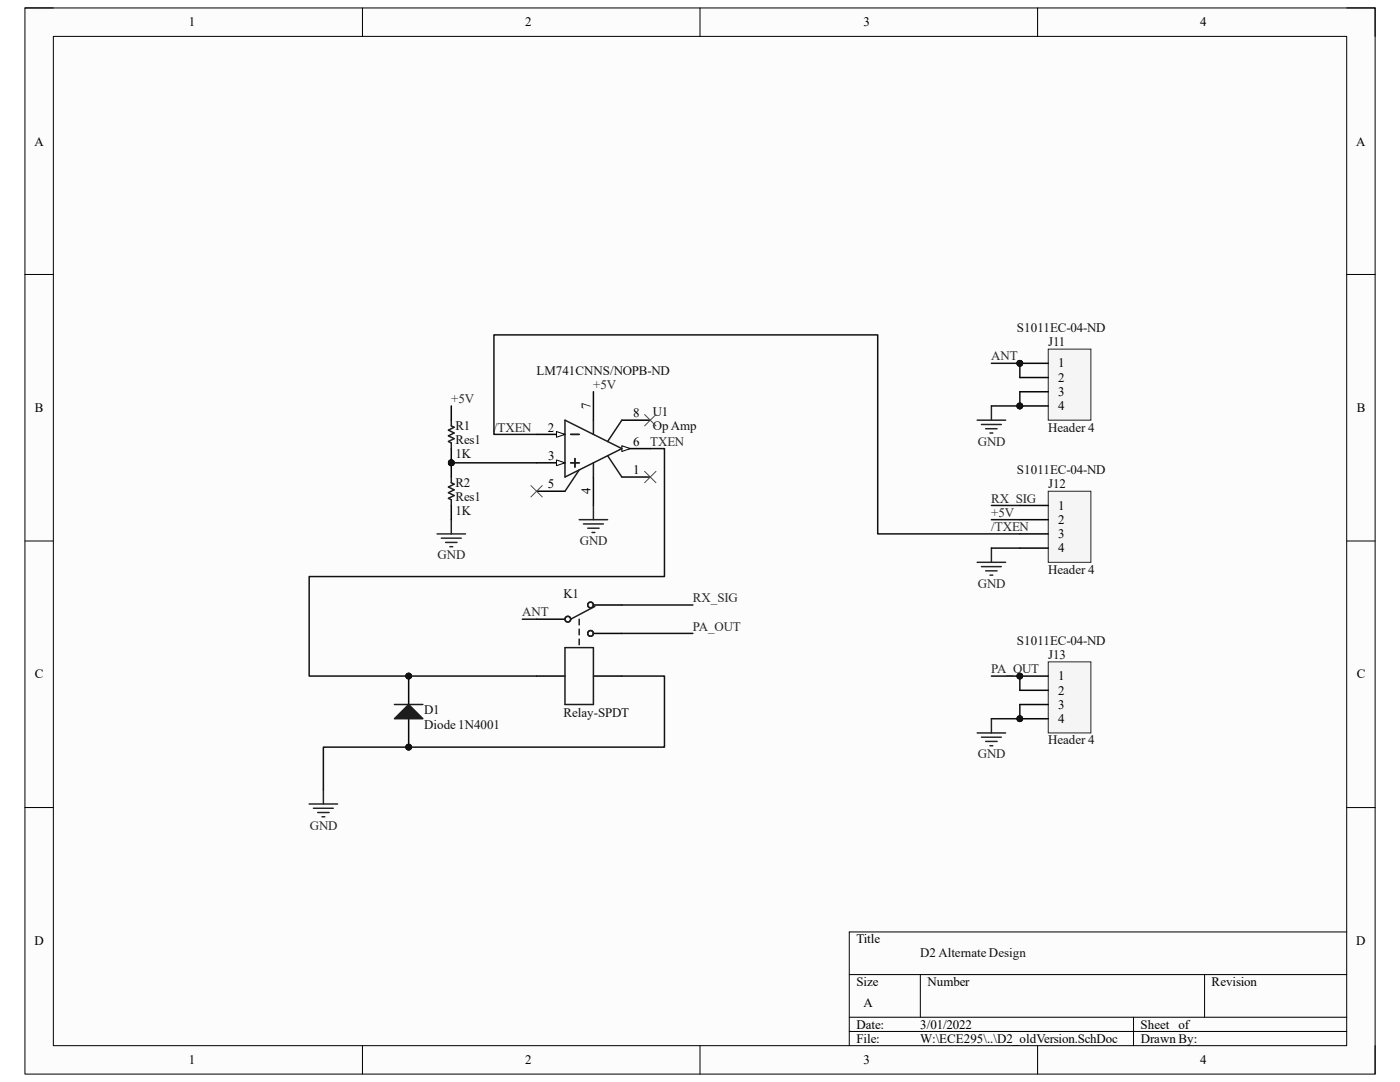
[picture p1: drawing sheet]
<svg xmlns="http://www.w3.org/2000/svg" width="279mm" height="216mm" viewBox="0 0 279 216" stroke-linecap="round" stroke-linejoin="round" font-family="sans-serif">
<path d="M5 1.6h269.4v212.7h-269.4z" fill-rule="evenodd" fill="#fcfcfc"/>
<path d="M5 1.6h269.4v212.7h-269.4z" fill="none" stroke="#000" stroke-width=".2"/>
<path d="M10.6 7.3h258.2v201.4h-258.2z" fill-rule="evenodd" fill="#fcfcfc"/>
<g fill="none" stroke="#000" stroke-width=".2">
<path d="M5 1.6h5.6M10.6 7.3h258.2v201.4h-258.2zM72.3 1.6v5.7M139.7 1.6v5.7M207.1 1.6v5.7M268.8 1.6h5.6v5.7M5 54.8h5.6M268.8 54.8h5.6M5 107.9h5.6M268.8 107.9h5.6M5 161.1h5.6M268.8 161.1h5.6"/>
<path d="M169.5 194.5h99.3M183.7 194.5v8.5M240.4 194.5v8.5M268.8 186h-99.3v22.7M72.3 208.7v5.6M139.7 208.7v5.6M169.5 203h99.3M169.5 205.8h99.3M207.1 208.7v5.6M226.2 203v5.7M274.4 208.7v5.6"/>
</g>
<circle cx="81.6" cy="149.1" r=".57" fill="#0e0e0e"/>
<circle cx="81.6" cy="149.1" r=".57" fill="none" stroke="#0e0e0e" stroke-width=".2"/>
<circle cx="81.6" cy="134.9" r=".57" fill="#0e0e0e"/>
<circle cx="81.6" cy="134.9" r=".57" fill="none" stroke="#0e0e0e" stroke-width=".2"/>
<path d="M81.6 143.4v5.7" fill="none" stroke="#000" stroke-width=".3"/>
<circle cx="81.6" cy="149.1" r=".57" fill="#0e0e0e"/>
<circle cx="81.6" cy="149.1" r=".57" fill="none" stroke="#0e0e0e" stroke-width=".2"/>
<path d="M81.6 134.9v5.7" fill="none" stroke="#000" stroke-width=".3"/>
<circle cx="81.6" cy="134.9" r=".57" fill="#0e0e0e"/>
<circle cx="81.6" cy="134.9" r=".57" fill="none" stroke="#0e0e0e" stroke-width=".2"/>
<path d="M81.6 140.6l2.8 2.8h-5.7z" fill="#1c1c1c"/>
<path d="M78.7 140.6h5.7M81.6 140.6l2.8 2.8h-5.7z" fill="none" stroke="#1c1c1c" stroke-width=".3"/>
<path d="M64.5 157.6v2.8M61.7 160.4h5.7M62.6 161.3h3.9M63.4 162.1h2.3M64.3 163h.5" fill="none" stroke="#262626" stroke-width=".3"/>
<circle cx="203.5" cy="72.5" r=".57" fill="#0e0e0e"/>
<circle cx="203.5" cy="72.5" r=".57" fill="none" stroke="#0e0e0e" stroke-width=".2"/>
<circle cx="203.5" cy="81" r=".57" fill="#0e0e0e"/>
<circle cx="203.5" cy="81" r=".57" fill="none" stroke="#0e0e0e" stroke-width=".2"/>
<path d="M209.2 69.7h8.5v14.1h-8.5z" fill-rule="evenodd" fill="#f5f5f5"/>
<path d="M209.2 69.7h8.5v14.1h-8.5z" fill="none" stroke="#262626" stroke-width=".2"/>
<path d="M203.5 72.5h5.7" fill="none" stroke="#000" stroke-width=".3"/>
<circle cx="203.5" cy="72.5" r=".57" fill="#0e0e0e"/>
<circle cx="203.5" cy="72.5" r=".57" fill="none" stroke="#0e0e0e" stroke-width=".2"/>
<path d="M203.5 75.3h5.7M203.5 78.2h5.7M203.5 81h5.7" fill="none" stroke="#000" stroke-width=".3"/>
<circle cx="203.5" cy="81" r=".57" fill="#0e0e0e"/>
<circle cx="203.5" cy="81" r=".57" fill="none" stroke="#0e0e0e" stroke-width=".2"/>
<circle cx="203.5" cy="134.9" r=".57" fill="#0e0e0e"/>
<circle cx="203.5" cy="134.9" r=".57" fill="none" stroke="#0e0e0e" stroke-width=".2"/>
<circle cx="203.5" cy="143.4" r=".57" fill="#0e0e0e"/>
<circle cx="203.5" cy="143.4" r=".57" fill="none" stroke="#0e0e0e" stroke-width=".2"/>
<path d="M209.2 132.1h8.5v14.2h-8.5z" fill-rule="evenodd" fill="#f5f5f5"/>
<path d="M209.2 132.1h8.5v14.2h-8.5z" fill="none" stroke="#262626" stroke-width=".2"/>
<path d="M203.5 134.9h5.7" fill="none" stroke="#000" stroke-width=".3"/>
<circle cx="203.5" cy="134.9" r=".57" fill="#0e0e0e"/>
<circle cx="203.5" cy="134.9" r=".57" fill="none" stroke="#0e0e0e" stroke-width=".2"/>
<path d="M203.5 137.7h5.7M203.5 140.6h5.7M203.5 143.4h5.7" fill="none" stroke="#000" stroke-width=".3"/>
<circle cx="203.5" cy="143.4" r=".57" fill="#0e0e0e"/>
<circle cx="203.5" cy="143.4" r=".57" fill="none" stroke="#0e0e0e" stroke-width=".2"/>
<path d="M209.2 98h8.5v14.2h-8.5z" fill-rule="evenodd" fill="#f5f5f5"/>
<path d="M209.2 98h8.5v14.2h-8.5z" fill="none" stroke="#262626" stroke-width=".2"/>
<path d="M107.1 86.7h5.7M203.5 100.9h5.7M203.5 103.7h5.7M203.5 106.5h5.7M203.5 109.4h5.7" fill="none" stroke="#000" stroke-width=".3"/>
<g fill="none" stroke="#262626" stroke-width=".3">
<path d="M195 83.8h5.7M195.9 84.7h3.9M196.7 85.5h2.3M197.6 86.4h.5M197.9 81v2.8M195 112.2h5.7M195.9 113.1h3.9M196.7 113.9h2.3M197.6 114.8h.5M197.9 109.4v2.8M195 146.3h5.7M195.9 147.1h3.9"/>
<path d="M196.7 147.9h2.3M197.6 148.8h.5M197.9 143.4v2.9"/>
</g>
<path d="M111.1 86.1l1.7 .6-1.7 .5z" fill="#fbfbfb"/>
<path d="M111.1 86.1l1.7 .6-1.7 .5z" fill="none" stroke="#000" stroke-width=".2"/>
<path d="M107.1 92.4h5.7" fill="none" stroke="#000" stroke-width=".3"/>
<path d="M111.1 91.8l1.7 .6-1.7 .5z" fill="#fbfbfb"/>
<path d="M111.1 91.8l1.7 .6-1.7 .5z" fill="none" stroke="#000" stroke-width=".2"/>
<path d="M124.1 89.5h5.7" fill="none" stroke="#000" stroke-width=".3"/>
<path d="M124.1 88.9l1.7 .6-1.7 .6z" fill="#fbfbfb"/>
<path d="M124.1 88.9l1.7 .6-1.7 .6z" fill="none" stroke="#000" stroke-width=".2"/>
<path d="M118.4 78.2v5.6M107.1 98h5.7M118.4 95.2v5.7M124.1 95.2h5.7M124.1 83.8h5.7" fill="none" stroke="#000" stroke-width=".3"/>
<path d="M112.8 83.8l11.3 5.7-11.3 5.7zM113.9 86.7h1.7M113.9 92.4h1.7M114.7 91.5v1.7M115.6 93.8l-2.8 4.2M118.4 83.8v2.9M118.4 92.4v2.8M121.3 90.9l2.8 4.3M124.1 83.8l-2.8 4.3" fill="none" stroke="#1c1c1c" stroke-width=".3"/>
<path d="M87.2 106.5h5.7M88.1 107.4h3.9M88.9 108.2h2.3M89.8 109.1h.5M90.1 103.7v2.8M115.6 103.7h5.7M116.4 104.5h4M117.3 105.4h2.3M118.1 106.3h.6M118.4 100.9v2.8" fill="none" stroke="#262626" stroke-width=".3"/>
<circle cx="90.1" cy="92.3" r=".57" fill="#0e0e0e"/>
<circle cx="90.1" cy="92.3" r=".57" fill="none" stroke="#0e0e0e" stroke-width=".2"/>
<path d="M90.1 92.4v2.8" fill="none" stroke="#000" stroke-width=".3"/>
<circle cx="90.1" cy="92.3" r=".57" fill="#0e0e0e"/>
<circle cx="90.1" cy="92.3" r=".57" fill="none" stroke="#0e0e0e" stroke-width=".2"/>
<path d="M90.1 100.9v2.8" fill="none" stroke="#000" stroke-width=".3"/>
<path d="M90.1 95.2v1.1l.5 .3-1.1 .6 1.1 .5-1.1 .6 1.1 .6-1.1 .5 .6 .3v1.2" fill="none" stroke="#1c1c1c" stroke-width=".3"/>
<circle cx="90.1" cy="92.3" r=".57" fill="#0e0e0e"/>
<circle cx="90.1" cy="92.3" r=".57" fill="none" stroke="#0e0e0e" stroke-width=".2"/>
<path d="M90.1 81v2.8M90.1 89.5v2.9" fill="none" stroke="#000" stroke-width=".3"/>
<circle cx="90.1" cy="92.3" r=".57" fill="#0e0e0e"/>
<circle cx="90.1" cy="92.3" r=".57" fill="none" stroke="#0e0e0e" stroke-width=".2"/>
<g fill="none" stroke="#1c1c1c" stroke-width=".3">
<path d="M90.1 83.8v1.2l.5 .3-1.1 .5 1.1 .6-1.1 .6 1.1 .5-1.1 .6 .6 .3v1.1M112.8 129.2h5.6v11.4h-5.6zM115.6 123.6v1.1M115.6 125.5v1.2M115.6 127.5v1.2M118.7 121l-4.8 2.6"/>
<circle cx="113.3" cy="123.6" r=".57"/>
<circle cx="117.9" cy="120.7" r=".57"/>
<circle cx="117.9" cy="126.4" r=".57"/>
</g>
<path d="M107.1 123.6h5.7M107.1 134.9h5.7M118.4 120.7h5.7M118.4 126.4h5.7M118.4 134.9h5.7" fill="none" stroke="#000" stroke-width=".3"/>
<path d="M197.9 100.9h5.6M197.9 103.7h5.6M203.5 140.6v2.8h-5.6" fill="none" stroke="#0e0e0e" stroke-width=".3"/>
<circle cx="203.5" cy="143.4" r=".57" fill="#0e0e0e"/>
<circle cx="203.5" cy="143.4" r=".57" fill="none" stroke="#0e0e0e" stroke-width=".2"/>
<path d="M197.9 72.5h5.6" fill="none" stroke="#0e0e0e" stroke-width=".3"/>
<circle cx="203.5" cy="72.5" r=".57" fill="#0e0e0e"/>
<circle cx="203.5" cy="72.5" r=".57" fill="none" stroke="#0e0e0e" stroke-width=".2"/>
<path d="M203.5 72.5v2.8" fill="none" stroke="#0e0e0e" stroke-width=".3"/>
<circle cx="203.5" cy="72.5" r=".57" fill="#0e0e0e"/>
<circle cx="203.5" cy="72.5" r=".57" fill="none" stroke="#0e0e0e" stroke-width=".2"/>
<path d="M197.9 134.9h5.6v2.8" fill="none" stroke="#0e0e0e" stroke-width=".3"/>
<circle cx="203.5" cy="134.9" r=".57" fill="#0e0e0e"/>
<circle cx="203.5" cy="134.9" r=".57" fill="none" stroke="#0e0e0e" stroke-width=".2"/>
<path d="M197.9 81h5.6" fill="none" stroke="#0e0e0e" stroke-width=".3"/>
<circle cx="203.5" cy="81" r=".57" fill="#0e0e0e"/>
<circle cx="203.5" cy="81" r=".57" fill="none" stroke="#0e0e0e" stroke-width=".2"/>
<path d="M203.5 78.2v2.8" fill="none" stroke="#0e0e0e" stroke-width=".3"/>
<circle cx="203.5" cy="81" r=".57" fill="#0e0e0e"/>
<circle cx="203.5" cy="81" r=".57" fill="none" stroke="#0e0e0e" stroke-width=".2"/>
<path d="M90.1 92.4h17M197.9 109.4h5.6" fill="none" stroke="#0e0e0e" stroke-width=".3"/>
<circle cx="90.1" cy="92.3" r=".57" fill="#0e0e0e"/>
<circle cx="90.1" cy="92.3" r=".57" fill="none" stroke="#0e0e0e" stroke-width=".2"/>
<path d="M107.1 86.7h-8.5v-19.9h76.6v39.7h28.3M129.8 89.5h2.8v25.5h-70.9v19.9h45.4M104.2 123.6h2.9M124.1 120.7h14.2M124.1 126.4h14.2" fill="none" stroke="#0e0e0e" stroke-width=".3"/>
<circle cx="81.6" cy="134.9" r=".57" fill="#0e0e0e"/>
<circle cx="81.6" cy="134.9" r=".57" fill="none" stroke="#0e0e0e" stroke-width=".2"/>
<path d="M124.1 134.9h8.5v14.2h-68.1v8.5" fill="none" stroke="#0e0e0e" stroke-width=".3"/>
<circle cx="81.6" cy="149.1" r=".57" fill="#0e0e0e"/>
<circle cx="81.6" cy="149.1" r=".57" fill="none" stroke="#0e0e0e" stroke-width=".2"/>
<path d="M105.9 96.9l2.3 2.3M108.2 96.9l-2.3 2.3M128.6 82.7l2.3 2.3M128.6 94.1l2.3 2.2M130.9 82.7l-2.3 2.3M130.9 94.1l-2.3 2.2" fill="none" stroke="#4c4c4c" stroke-width=".2"/>
<g font-size="2.6">
<text x="37.7" y="5.2">1</text>
<text x="104.8" y="5.2">2</text>
<text x="172.3" y="5.2">3</text>
<text x="239.5" y="5.2">4</text>
<text x="6.9" y="29">A</text>
<text x="270.7" y="29">A</text>
<text x="211.2" y="73.3">1</text>
<text x="211.2" y="76.2">2</text>
<text x="7" y="82.2">B</text>
<text x="117.9" y="81.6" transform="rotate(-90 117.9 81.6)">7</text>
<text x="126.4" y="83.3">8</text>
<text x="211.2" y="79">3</text>
<text x="211.2" y="81.8">4</text>
<text x="270.8" y="82.2">B</text>
<text x="109.3" y="86.1">2</text>
<text x="126.4" y="88.9">6</text>
<text x="109.4" y="91.8">3</text>
<text x="126.4" y="94.6">1</text>
<text x="109.3" y="97.5">5</text>
<text x="117.9" y="98.6" transform="rotate(-90 117.9 98.6)">4</text>
<text x="211.2" y="101.7">1</text>
<text x="211.2" y="104.6">2</text>
<text x="211.2" y="107.4">3</text>
<text x="211.2" y="110.2">4</text>
<text x="7" y="135.4">C</text>
<text x="211.2" y="135.8">1</text>
<text x="270.8" y="135.4">C</text>
<text x="211.2" y="138.6">2</text>
<text x="211.2" y="141.4">3</text>
<text x="211.2" y="144.3">4</text>
<text x="6.9" y="188.6">D</text>
<text x="170.9" y="188.2">Title</text>
<text x="270.7" y="188.6">D</text>
<text x="170.9" y="196.7">Size</text>
<text x="185.1" y="196.7">Number</text>
<text x="241.8" y="196.7">Revision</text>
<text x="172.3" y="201">A</text>
<text x="170.9" y="205.2">Date:</text>
<text x="170.9" y="208.1">File:</text>
<text x="183.6" y="205.2">3/01/2022</text>
<text x="183.7" y="208.1">W:\ECE295\..\D2_oldVersion.SchDoc</text>
<text x="227.6" y="205.2">Sheet of</text>
<text x="227.7" y="208.1">Drawn By:</text>
<text x="37.7" y="212.3">1</text>
<text x="104.8" y="212.3">2</text>
<text x="172.3" y="212.3">3</text>
<text x="239.5" y="212.3">4</text>
</g>
<g font-size="2.6" fill="#262626">
<text x="197.8" y="71.9">ANT</text>
<text x="118.4" y="77.6">+5V</text>
<text x="90" y="80.4">+5V</text>
<text x="98.6" y="86.1">/TXEN</text>
<text x="129.8" y="88.9">TXEN</text>
<text x="195.1" y="88.9">GND</text>
<text x="197.8" y="100.3">RX_SIG</text>
<text x="197.8" y="103.1">+5V</text>
<text x="197.8" y="106">/TXEN</text>
<text x="87.3" y="111.6">GND</text>
<text x="115.7" y="108.8">GND</text>
<text x="195.1" y="117.3">GND</text>
<text x="104.2" y="123">ANT</text>
<text x="138.3" y="120.1">RX_SIG</text>
<text x="138.3" y="125.8">PA_OUT</text>
<text x="197.8" y="134.3">PA_OUT</text>
<text x="195.1" y="151.3">GND</text>
<text x="61.8" y="165.5">GND</text>
</g>
<g font-size="2.6" fill="#0e0e0e">
<text x="202.9" y="66.3">S1011EC-04-ND</text>
<text x="209.2" y="69.1">J11</text>
<text x="107.1" y="74.8">LM741CNNS/NOPB-ND</text>
<text x="130.3" y="83">U1</text>
<text x="90.9" y="85.8">R1</text>
<text x="90.9" y="88.6">Res1</text>
<text x="130.3" y="85.8">Op Amp</text>
<text x="209.2" y="86.1">Header 4</text>
<text x="90.9" y="91.5">1K</text>
<text x="202.9" y="94.6">S1011EC-04-ND</text>
<text x="90.9" y="97.2">R2</text>
<text x="90.9" y="100">Res1</text>
<text x="209.2" y="97.5">J12</text>
<text x="90.9" y="102.8">1K</text>
<text x="112.4" y="119.3">K1</text>
<text x="209.2" y="114.5">Header 4</text>
<text x="202.9" y="128.7">S1011EC-04-ND</text>
<text x="209.2" y="131.5">J13</text>
<text x="84.7" y="142.5">D1</text>
<text x="112.4" y="143.1">Relay-SPDT</text>
<text x="84.7" y="145.4">Diode 1N4001</text>
<text x="209.2" y="148.5">Header 4</text>
<text x="183.6" y="191.1">D2 Alternate Design</text>
</g>
</svg>
